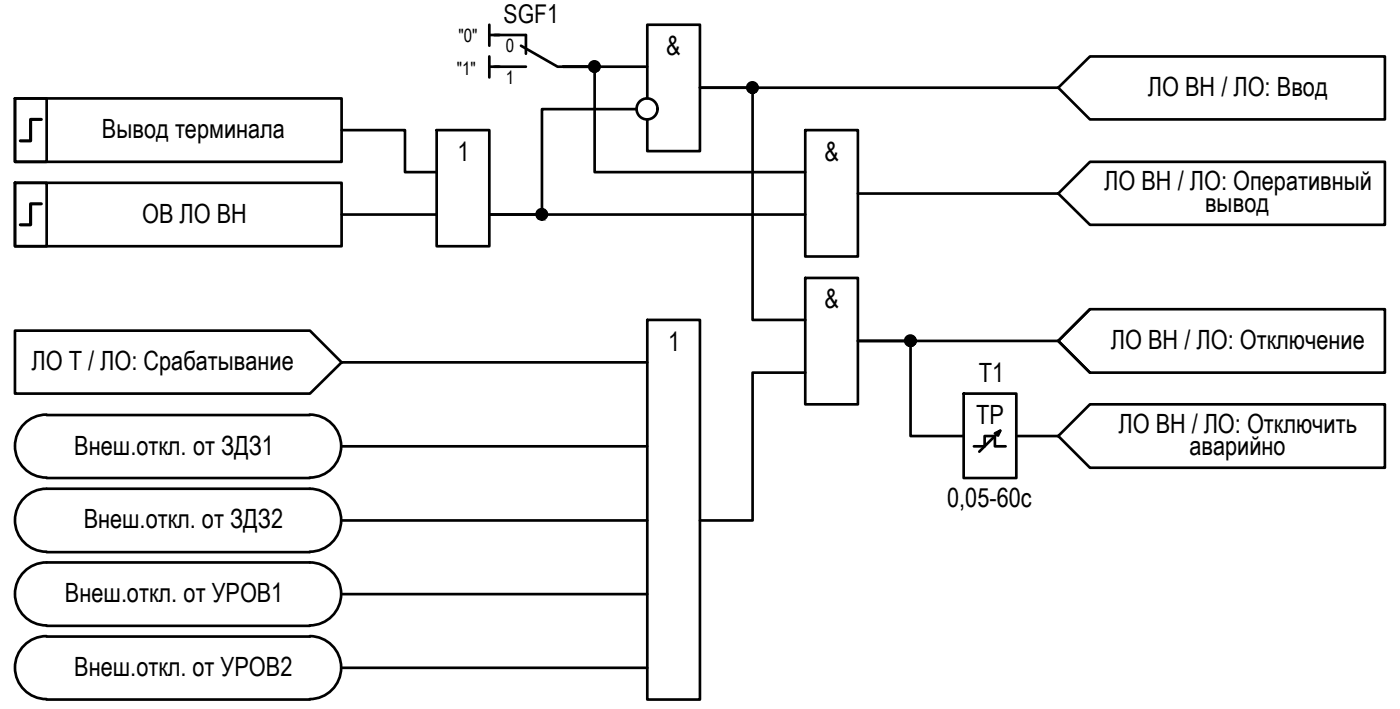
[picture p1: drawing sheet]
<svg xmlns="http://www.w3.org/2000/svg" width="133mm" height="67mm" viewBox="0 0 133 67" stroke-linecap="round" stroke-linejoin="round" font-family="sans-serif">
<!-- layer: 0 -->
<g fill="none" stroke="#000" stroke-width=".25">
<path d="M1.4 17.3h3v6h-3zM1.4 17.3h31v6h-31zM1.4 9.3h3v6h-3zM1.4 9.3h31v6h-31zM32.4 12.3h6v4h3M41.4 12.3h5v11h-5zM46.4 2.3v2M46.4 5.4v1.9M46.4 3.3h1M46.4 6.3h1M60.4 10.3h-9v10h-5h30M61.4 6.3h-8h3v10h20"/>
<path d="M61.4 9.3v-7h5v12h-5v-3M76.4 12.3h5v12h-5zM81.4 18.3h19l3-3h28v6h-28l-3-3M100.4 8.3l3-2.9h28v5.9h-28zM100.4 8.3h-34h5v22h5M1.4 31.3h28l3 3-3 3h-28zM4.4 39.3a2.98 2.98 0 0 0-3 3 2.98 2.98 0 0 0 3 3M4.4 39.3h25M29.4 39.3a2.98 2.98 0 0 1 3 3 2.98 2.98 0 0 1-3 3M32.4 20.3h9M32.4 34.3h29M61.4 30.3h5v36h-5z"/>
<path d="M76.4 26.3h5v12h-5zM76.4 35.3h-5v14h-5M91.4 37.3h5v8h-5zM100.4 32.3l3-3h28v6h-28zM100.4 32.3h-19h5v9h5M103.4 29.3l-3 3 3 3M4.4 46.3a2.98 2.98 0 0 0-3 3 2.98 2.98 0 0 0 3 3M4.4 53.3a2.98 2.98 0 0 0-3 3 2.98 2.98 0 0 0 3 3M4.4 45.3h25M4.4 46.3h25M4.4 52.3h25M4.4 53.3h25"/>
<path d="M4.4 59.3h25M29.4 46.3a2.98 2.98 0 0 1 3 3 2.98 2.98 0 0 1-3 3M29.4 53.3a2.98 2.98 0 0 1 3 3 2.98 2.98 0 0 1-3 3M32.4 42.3h29M32.4 49.3h29M32.4 56.3h29M92.4 42.3h1v-1h1v1h1M94.4 41.1l.5-.3-.2 .5M94.9 40.8l-2 2M96.4 41.3h4l3-3h28v6h-28l-3-3M4.4 60.3a2.98 2.98 0 0 0-3 3 2.98 2.98 0 0 0 3 3M4.4 60.3h25"/>
<path d="M4.4 66.3h25M29.4 60.3a2.98 2.98 0 0 1 3 3 2.98 2.98 0 0 1-3 3M32.4 63.3h29"/>
<circle cx="56.4" cy="6.3" r=".49"/>
<circle cx="61.4" cy="10.3" r=".99"/>
<circle cx="71.4" cy="8.3" r=".49"/>
<circle cx="51.4" cy="20.3" r=".49"/>
<circle cx="86.4" cy="32.3" r=".49"/>
</g>
<g fill="#000" stroke="#000" stroke-width=".09">
<path d="M51.3 19.8h.2zM56.3 6.8h.2zM56.3 5.9h.2zM71.3 7.8h.1zM51.1 20.7h.6zM51.2 20.8h.3zM51.3 20.8h.2zM86.3 32.8h.2zM86.3 31.9h.2z"/>
<path d="M51.3 19.8h.2zM51.3 19.8h.2z"/>
<path d="M51.3 19.8l.2 .1zM51.3 19.8l.2 .1z"/>
<path d="M51.2 19.9h.4zM51.2 19.9h.4z"/>
<path d="M51.2 19.9h.5zM51.2 19.9h.5z"/>
<path d="M51.2 19.9h.5zM51.1 19.9h.6z"/>
<path d="M51.1 19.9l.6 .1zM51.1 19.9l.6 .1z"/>
<path d="M51.1 20h.7zM51.1 20h.7z"/>
<path d="M51 20h.8zM51 20h.8z"/>
<path d="M56.3 6.8h.2zM56.3 6.8h.2z"/>
<path d="M56.3 5.9h.2zM56.3 5.9h.2z"/>
<path d="M56.3 5.9h.3zM56.2 5.9h.4z"/>
<path d="M56.2 5.9h.4zM56.2 5.9h.4z"/>
<path d="M56.2 6.8h.4zM56.2 6.8h.3z"/>
<path d="M56.2 5.9h.5zM56.2 5.9h.5z"/>
<path d="M56.2 6.8h.4zM56.2 6.8h.4z"/>
<path d="M56.2 5.9h.5zM56.2 5.9h.5z"/>
<path d="M56.2 6.7h.5zM56.2 6.7l.4 .1z"/>
<path d="M56.1 5.9h.7zM56.1 5.9h.7z"/>
<path d="M56.1 6.7h.6zM56.1 6.7h.6z"/>
<path d="M56.1 5.9l.7 .1zM56.1 5.9l.7 .1z"/>
<path d="M56 6h.8zM56 6h.8z"/>
<path d="M56 6.7h.8zM56 6.7h.8z"/>
<path d="M56 6.7h.8zM56 6.7h.8z"/>
<path d="M56.1 6.7h.7zM56.1 6.7h.6z"/>
<path d="M56 6l.8 .1zM56 6l.8 .1z"/>
<path d="M56 6.1h.8zM56 6.1h.8z"/>
<path d="M55.9 6.1l1 .1zM55.9 6.1l1 .1z"/>
<path d="M55.9 6.6h.9zM55.9 6.6h.9z"/>
<path d="M56 6.6h.8zM56 6.6l.8 .1z"/>
<path d="M55.9 6.2h1zM55.9 6.2h1z"/>
<path d="M55.9 6.2h1zM55.9 6.2h1z"/>
<path d="M55.9 6.2l1 .1zM55.9 6.2l1 .1z"/>
<path d="M55.9 6.4l1 .1v-.1zM55.9 6.4l1 .1h-1z"/>
<path d="M55.9 6.5h1zM55.9 6.5h1z"/>
<path d="M55.9 6.5h1zM55.9 6.5l.9 .1z"/>
<path d="M55.9 6.3h1zM55.9 6.3h1z"/>
<path d="M55.9 6.3l1 .1zM55.9 6.3l1 .1z"/>
<path d="M55.9 6.4h1zM55.9 6.4h1z"/>
<path d="M71.3 8.8h.1zM71.3 8.8h.1zM71.3 8.8h.2z"/>
<path d="M71.3 7.8h.2zM71.3 7.8h.2z"/>
<path d="M71.3 7.8h.3zM71.2 7.8h.4z"/>
<path d="M71.2 7.8l.4 .1zM71.2 7.8l.4 .1z"/>
<path d="M71.2 8.8h.4zM71.2 8.8h.3z"/>
<path d="M71.2 7.9h.5zM71.1 7.9h.6z"/>
<path d="M71.2 8.8h.4zM71.2 8.8h.4z"/>
<path d="M71.1 7.9h.6zM71.1 7.9h.6z"/>
<path d="M71.1 8.8h.6zM71.1 8.8h.5z"/>
<path d="M71.1 7.9l.6 .1zM71.1 7.9l.6 .1z"/>
<path d="M71.1 8.7h.6zM71.1 8.7l.6 .1z"/>
<path d="M71.1 8.7h.6zM71.1 8.7h.7z"/>
<path d="M71.1 8.7h.6zM71.1 8.7h.6z"/>
<path d="M71.1 8h.7zM71.1 8h.7z"/>
<path d="M71.1 8h.7zM71.1 8h.7z"/>
<path d="M71 8l.8 .1zM71 8.1h.8z"/>
<path d="M71 8.7h.8zM71 8.7h.8z"/>
<path d="M71 8.1h.9zM71 8.1h.9z"/>
<path d="M71 8.6h.8zM71 8.6l.8 .1z"/>
<path d="M71 8.1h.9zM71 8.1h.9z"/>
<path d="M70.9 8.1l1 .1zM70.9 8.1l1 .1z"/>
<path d="M70.9 8.2h1zM70.9 8.2h1z"/>
<path d="M70.9 8.5h1zM70.9 8.5h1z"/>
<path d="M70.9 8.5l1 .1zM70.9 8.5l1 .1z"/>
<path d="M71 8.6h.9zM71 8.6h.8z"/>
<path d="M70.9 8.2l1 .1zM70.9 8.2l1 .1z"/>
<path d="M70.9 8.3h1zM70.9 8.3h1z"/>
<path d="M70.9 8.3l1 .1v-.1zM70.9 8.3l1 .1h-1z"/>
<path d="M70.9 8.4h1zM70.9 8.4h1z"/>
<path d="M70.9 8.4h1zM70.9 8.4l1 .1z"/>
<path d="M51.3 20.8h.2zM51.3 20.8h.2z"/>
<path d="M51.2 20.8h.4zM51.2 20.8h.3zM51.2 20.8h.3z"/>
<path d="M51.2 20.8h.5zM51.2 20.8h.4z"/>
<path d="M51.1 20.7h.6zM51.1 20.7l.6 .1z"/>
<path d="M51 20.7h.8zM51 20.7h.7zM51.1 20.7h.6z"/>
<path d="M51 20.6h.8zM51 20.6l.8 .1z"/>
<path d="M51 20h.8zM51 20h.8z"/>
<path d="M51 20l.8 .1zM51 20l.8 .1z"/>
<path d="M51 20.1h.9zM51 20.1h.9z"/>
<path d="M51 20.5l.8 .1zM51 20.5l.8 .1z"/>
<path d="M51 20.6h.8zM51 20.6h.8z"/>
<path d="M51 20.1l.9 .1v-.1zM51 20.1l.9 .1h-1z"/>
<path d="M50.9 20.2l1 .1zM50.9 20.2l1 .1z"/>
<path d="M50.9 20.3h1zM50.9 20.3h1z"/>
<path d="M50.9 20.3h1zM50.9 20.3h1z"/>
<path d="M50.9 20.4h1zM50.9 20.4h1z"/>
<path d="M50.9 20.4l1 .1zM50.9 20.4l1 .1z"/>
<path d="M50.9 20.5h1zM50.9 20.5h1z"/>
<path d="M51 20.5h.9zM51 20.5h.8z"/>
<path d="M50.9 20.3h1zM50.9 20.3l1 .1z"/>
<path d="M86.3 32.8h.2zM86.3 32.8h.2z"/>
<path d="M86.3 31.9h.2zM86.3 31.9h.2z"/>
<path d="M86.3 31.9h.3zM86.3 31.9h.3z"/>
<path d="M86.3 31.9h.3zM86.2 31.9h.4z"/>
<path d="M86.3 32.8h.3zM86.3 32.8h.2z"/>
<path d="M86.2 31.9h.4zM86.2 31.9h.4z"/>
<path d="M86.2 32.8h.4zM86.2 32.8h.4z"/>
<path d="M86.2 31.9h.5zM86.2 31.9h.5z"/>
<path d="M86.2 32.8h.4zM86.2 32.8h.4z"/>
<path d="M86.1 31.9h.6zM86.1 31.9h.6z"/>
<path d="M86.1 32.7h.6zM86.1 32.7l.5 .1z"/>
<path d="M86.1 31.9l.7 .1zM86.1 31.9l.7 .1z"/>
<path d="M86.1 32.7h.6zM86.1 32.7h.6z"/>
<path d="M86 32h.8zM86 32h.8z"/>
<path d="M86 32.7h.8zM86 32.7h.7z"/>
<path d="M86 32l.8 .1zM86 32l.8 .1z"/>
<path d="M86 32.1h.8zM86 32.1h.8z"/>
<path d="M86 32.6l.8 .1zM86 32.6l.8 .1z"/>
<path d="M86 32.7h.8zM86 32.7h.8z"/>
<path d="M86 32.1h.8zM86 32.1h.8z"/>
<path d="M86 32.1l.9 .1zM86 32.1l.9 .1z"/>
<path d="M86 32.5l.8 .1zM86 32.5l.8 .1z"/>
<path d="M86 32.6h.8zM86 32.6h.8z"/>
<path d="M85.9 32.2h1zM85.9 32.2h1z"/>
<path d="M85.9 32.2l1 .1zM85.9 32.2l1 .1z"/>
<path d="M85.9 32.3h1zM85.9 32.3h1z"/>
<path d="M85.9 32.3l1 .1zM85.9 32.3l1 .1z"/>
<path d="M85.9 32.4h1zM85.9 32.4h1h-1z"/>
<path d="M85.9 32.4l1 .1zM85.9 32.4l1 .1z"/>
<path d="M85.9 32.5h1zM85.9 32.5h.9z"/>
</g>
<path d="M46.9 3.3h3v1.8M46.9 6.3h3M49.4 4.3l3.5 2h3" fill="none" stroke="#000" stroke-width=".25"/>
<!-- layer: 0 -->
<path d="M3.9 19.3h-1v2h-1M3.9 11.3h-1v2.1h-1" fill="none" stroke="#000" stroke-width=".3"/>
<g font-size="2.5">
<text x="63.2" y="5.2">&amp;</text>
<text x="108.9" y="9.1">ЛО ВН / ЛО: Ввод</text>
<text x="9.7" y="13.1">Вывод терминала</text>
<text x="43.4" y="15.3">1</text>
<text x="78.2" y="15.2">&amp;</text>
<text x="13.5" y="21.1">ОВ ЛО ВН</text>
<text x="104.8" y="18.1">ЛО ВН / ЛО: Оперативный</text>
<text x="114.3" y="20.1">вывод</text>
<text x="78.2" y="29.2">&amp;</text>
<text x="3" y="35.1">ЛО Т / ЛО: Срабатывание</text>
<text x="63.4" y="33.2">1</text>
<text x="105.4" y="33.1">ЛО ВН / ЛО: Отключение</text>
<text x="92.6" y="40.2">TP</text>
<text x="92.9" y="36.2">T1</text>
<text x="106.1" y="41">ЛО ВН / ЛО: Отключить</text>
<text x="7.1" y="43.1">Внеш.откл. от ЗДЗ1</text>
<text x="112.8" y="43.2">аварийно</text>
<text x="7.9" y="50.1">Внеш.откл. от ЗДЗ2</text>
<text x="89.9" y="48.1">0,05-60с</text>
<text x="6.2" y="57.1">Внеш.откл. от УРОВ1</text>
<text x="7.1" y="64.1">Внеш.откл. от УРОВ2</text>
</g>
<text font-size="2.4" x="47.8" y="2.2">SGF1</text>
<g font-size="1.7">
<text x="43.5" y="4">&quot;0&quot;</text>
<text x="48" y="5">0</text>
<text x="43.3" y="7.1">&quot;1&quot;</text>
<text x="48" y="8">1</text>
</g>
</svg>
